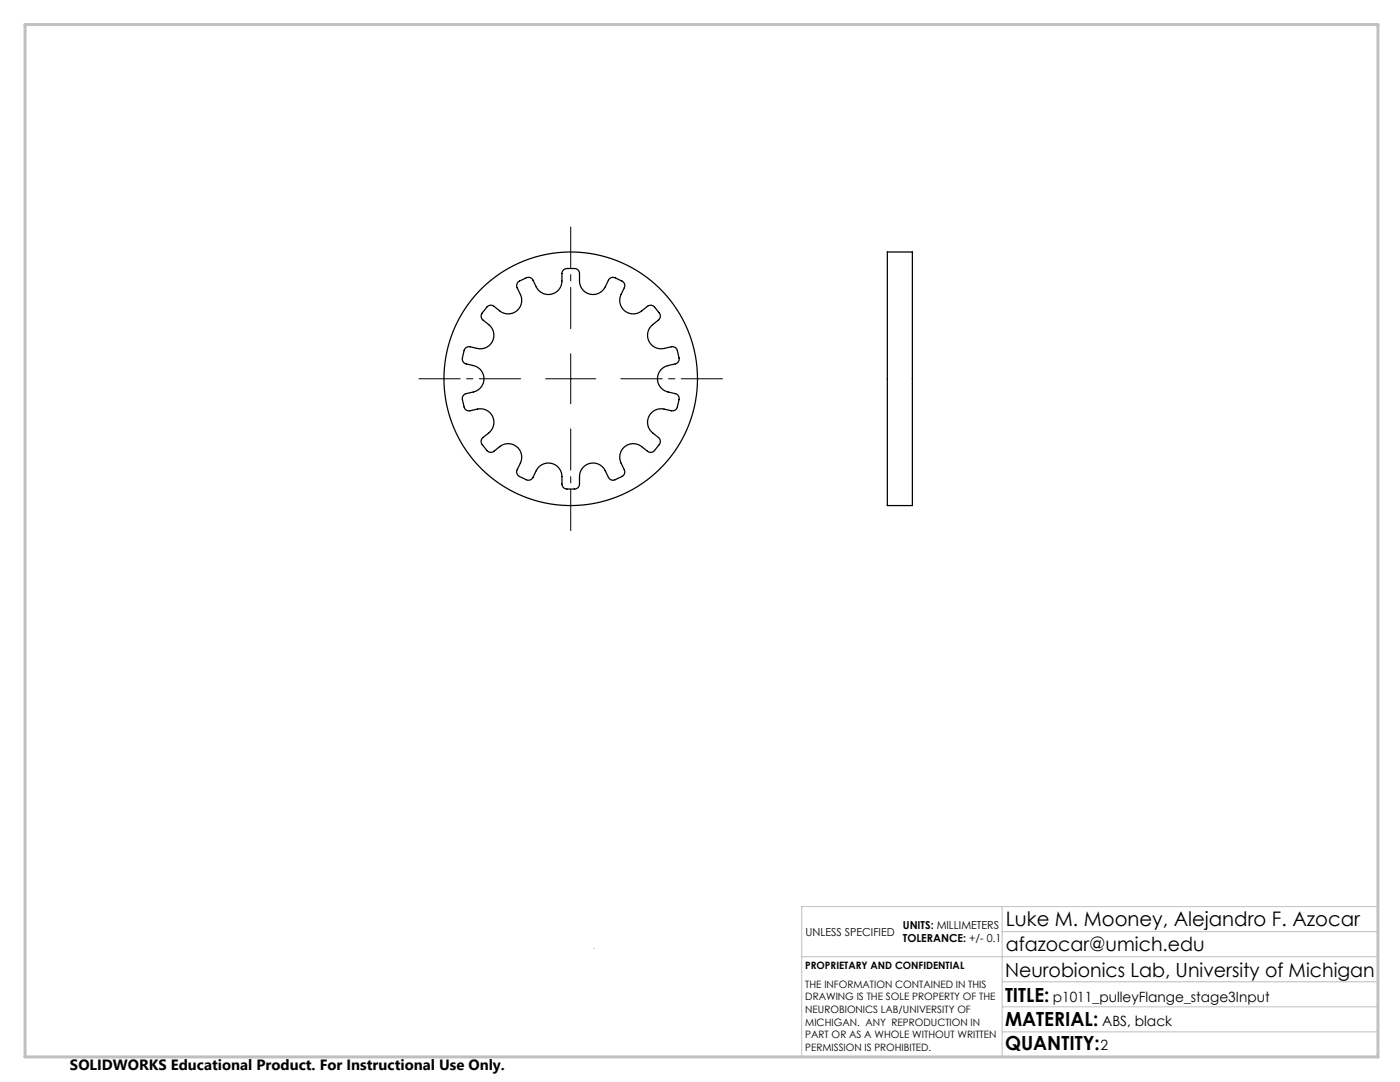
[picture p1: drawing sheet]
<svg xmlns="http://www.w3.org/2000/svg" width="279mm" height="216mm" viewBox="0 0 279 216" stroke-linecap="round" stroke-linejoin="round" font-family="sans-serif">
<path d="M103.9 75.6h-20.3M113.9 65.6v-20.3M123.9 75.6h20.3M113.9 85.6v20.3" fill="none" stroke="#000" stroke-width=".2" stroke-dasharray="15.2 1.3 1.3 1.3" stroke-dashoffset="7"/>
<path d="M108.9 75.6h10M113.9 70.6v10" fill="none" stroke="#000" stroke-width=".2"/>
<path d="M118.6 189.2h.1M160 190.9h115M200 185.9h75M200 180.9v30M200 195.9h75M275 180.9h-115v30M200 205.9h75M200 200.9h75" fill="none" stroke="#c0c0c0" stroke-width=".2"/>
<path d="M5 4.9h270v206h-270z" fill="none" stroke="#c0c0c0" stroke-width=".6"/>
<g fill="none" stroke="#000" stroke-width=".25">
<path d="M177.1 50.3h5v50.6h-5zM97.3 61.1l.3-.2h.6l1.5 1.1a2.7 2.7 0 0 0 3.4 0 2.7 2.7 0 0 0 .8-3.2l-.8-1.6 .1-.5 .3-.5 1.5-.8a1 1 0 0 1 1.4 .5 4.5 4.5 0 0 0 1.6 2.5 2.7 2.7 0 0 0 4.1-2.3l.1-1.7 .2-.5 .6-.3h1.7a1 1 0 0 1 1 1 4.5 4.5 0 0 0 .4 2.9 2.7 2.7 0 0 0 4.7-.3l.7-1.5 .5-.3h.6l1.5 .7a1 1 0 0 1 .5 1.3 4.5 4.5 0 0 0-.9 2.9 2.7 2.7 0 0 0 4.4 1.7l1.3-1 .6-.1 .5 .2 1.1 1.4a1 1 0 0 1-.2 1.4 4.5 4.5 0 0 0-2 2.1 2.7 2.7 0 0 0 3.1 3.5l1.7-.3 .5 .1 .4 .5 .4 1.6a1 1 0 0 1-.7 1.2 4.5 4.5 0 0 0-2.8 1.1 2.7 2.7 0 0 0 1.3 4.5l1.6 .4 .5 .4 .1 .5-.3 1.7a1 1 0 0 1-1.2 .8 4.5 4.5 0 0 0-3-.3 2.7 2.7 0 0 0-.8 4.7l1.4 1 .2 .6-.1 .5-1.1 1.4a1 1 0 0 1-1.4 .1 4.5 4.5 0 0 0-2.5-1.5 2.7 2.7 0 0 0-2.8 3.9l.8 1.5-.1 .6-.3 .5-1.5 .7a1 1 0 0 1-1.4-.4 4.5 4.5 0 0 0-1.6-2.5 2.7 2.7 0 0 0-4.1 2.3l-.1 1.7-.2 .5-.6 .3h-1.7a1 1 0 0 1-1-1 4.5 4.5 0 0 0-.4-3 2.7 2.7 0 0 0-4.7 .3l-.7 1.5-.5 .4h-.6l-1.5-.7a1 1 0 0 1-.5-1.4 4.5 4.5 0 0 0 .9-2.8 2.7 2.7 0 0 0-4.4-1.8l-1.3 1.1-.6 .1-.5-.3-1.1-1.3a1 1 0 0 1 .2-1.4 4.5 4.5 0 0 0 2-2.2 2.7 2.7 0 0 0-3.1-3.5l-1.7 .4-.5-.2-.4-.4-.4-1.7a1 1 0 0 1 .7-1.2 4.5 4.5 0 0 0 2.8-1 2.7 2.7 0 0 0-1.3-4.6l-1.6-.3-.5-.4-.1-.6 .3-1.6a1 1 0 0 1 1.2-.8 4.5 4.5 0 0 0 3 .2 2.7 2.7 0 0 0 .8-4.6l-1.4-1.1-.2-.5 .1-.6z"/>
<circle cx="113.9" cy="75.6" r="25.3"/>
</g>
<text font-size="4" x="200.7" y="184.9">Luke M. Mooney, Alejandro F. Azocar</text>
<g font-size="3.9">
<text x="200.7" y="189.8">afazocar@umich.edu</text>
<text x="200.6" y="194.9">Neurobionics Lab, University of Michigan</text>
<text x="200.6" y="199.8">TITLE:</text>
<text x="200.6" y="209.5">QUANTITY:</text>
<text x="200.6" y="204.6">MATERIAL:</text>
</g>
<text font-size="3" x="14" y="213.5">SOLIDWORKS Educational Product. For Instructional Use Only.</text>
<g font-size="2.8">
<text x="210.1" y="199.8">p1011_pulleyFlange_stage3Input</text>
<text x="219.7" y="209.5">2</text>
<text x="220" y="204.6">ABS, black</text>
</g>
<g font-size="2.2">
<text x="180.2" y="185.3">UNITS: MILLIMETERS</text>
<text x="160.8" y="186.8">UNLESS SPECIFIED</text>
<text x="180.2" y="188">TOLERANCE: +/- 0.1</text>
</g>
<g font-size="2">
<text x="160.7" y="193.4">PROPRIETARY AND CONFIDENTIAL</text>
<text x="160.7" y="197.1">THE INFORMATION CONTAINED IN THIS</text>
<text x="160.7" y="199.6">DRAWING IS THE SOLE PROPERTY OF THE</text>
<text x="160.7" y="202.1">NEUROBIONICS LAB/UNIVERSITY OF</text>
<text x="160.7" y="204.6">MICHIGAN. ANY REPRODUCTION IN</text>
<text x="160.7" y="207.2">PART OR AS A WHOLE WITHOUT WRITTEN</text>
<text x="160.7" y="209.7">PERMISSION IS PROHIBITED.</text>
</g>
</svg>
